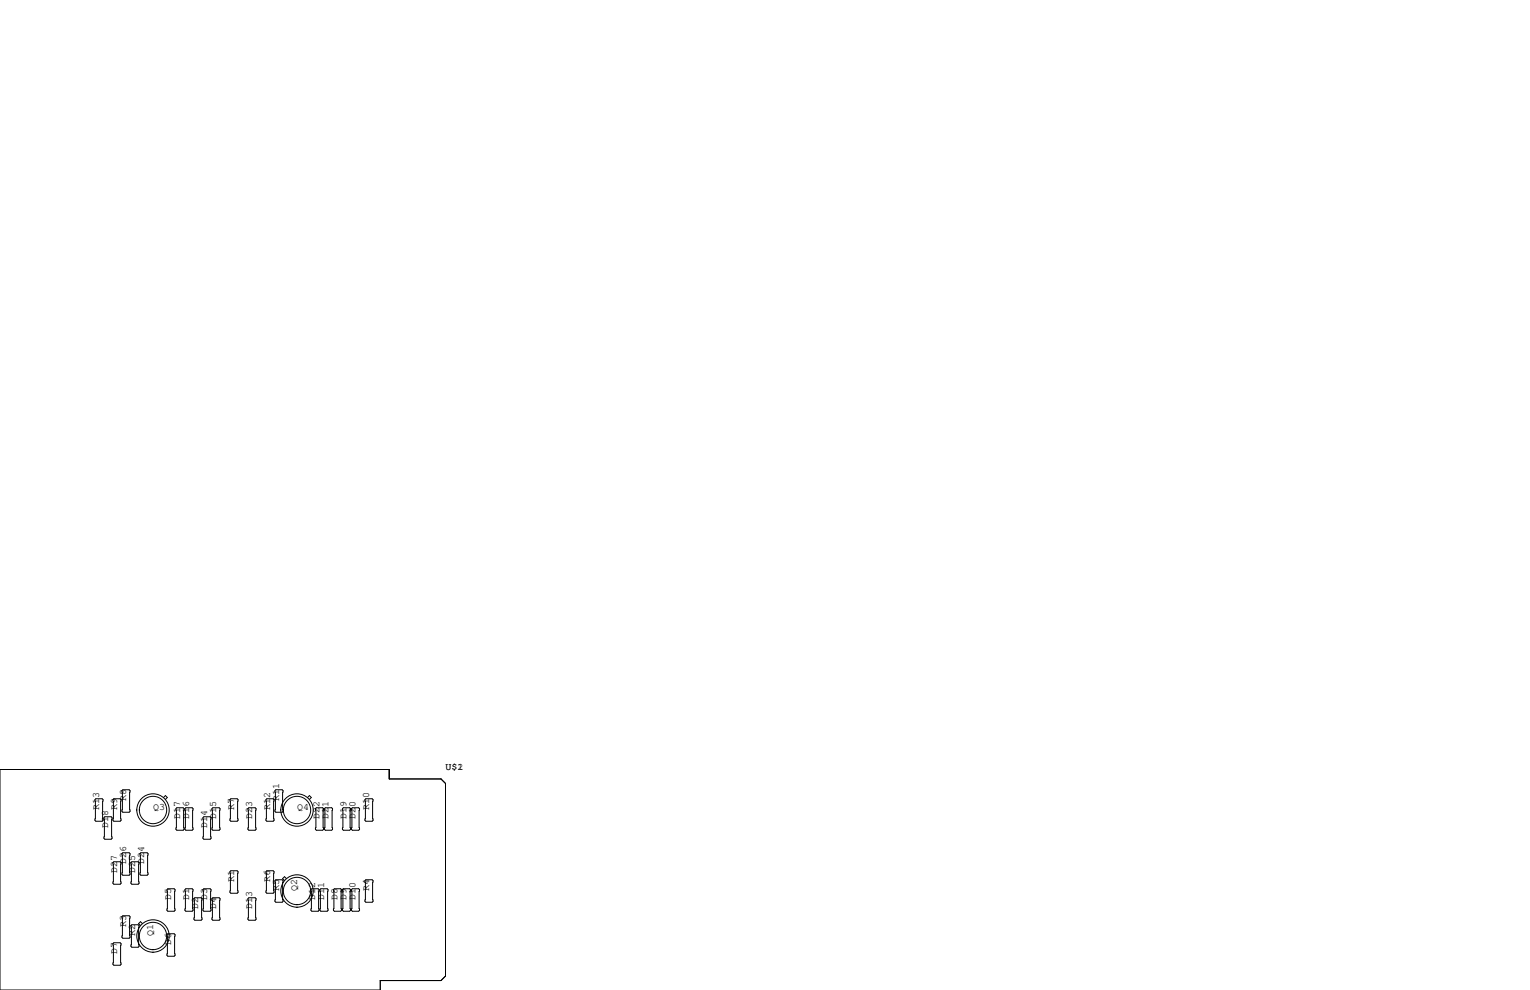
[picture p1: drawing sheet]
<svg xmlns="http://www.w3.org/2000/svg" width="432mm" height="279mm" viewBox="0 0 432 279" stroke-linecap="round" stroke-linejoin="round" font-family="sans-serif">
<g fill="none" stroke="#000" stroke-width=".28">
<path d="M0 217.2h109.9v2.6h14.6l1.2 1.3v54.4l-1.2 1.2h-17.2v2.7h-107.3zM27.1 225.4h1.7l.3 .3v5.8l-.3 .3h-1.7l-.3-.3v-5.8zM29.6 230.5h1.8l.2 .3v5.8l-.2 .3h-1.8l-.3-.3v-5.8zM32.1 225.4h1.8l.3 .3v5.8l-.3 .3h-1.8l-.2-.3v-5.8zM34.7 222.9h1.7l.3 .2v5.9l-.3 .2h-1.7l-.3-.2v-5.9zM46.2 225.1l.5-.6 .5 .6-.5 .5M49.7 228.2l.2-.2h1.8l.2 .2v5.9l-.2 .2h-1.8l-.2-.2zM52.2 228.2l.3-.2h1.7l.3 .2v5.9l-.3 .2h-1.7l-.3-.2zM57.3 230.8l.2-.3h1.8l.3 .3v5.8l-.3 .3h-1.8l-.2-.3zM59.8 228.2l.3-.2h1.7l.3 .2v5.9l-.3 .2h-1.7l-.3-.2zM64.9 225.7l.3-.3h1.7l.3 .3v5.8l-.3 .3h-1.7l-.3-.3zM70 228.2l.2-.2h1.8l.3 .2v5.9l-.3 .2h-1.8l-.2-.2z"/>
<path d="M75.3 225.4h1.8l.2 .3v5.8l-.2 .3h-1.8l-.2-.3v-5.8zM77.9 222.9h1.7l.3 .2v5.9l-.3 .2h-1.7l-.3-.2v-5.9zM86.8 225.1l.5-.6 .6 .6-.6 .5M89.3 228h1.8l.2 .2v5.9l-.2 .2h-1.8l-.3-.2v-5.9zM91.8 228h1.8l.3 .2v5.9l-.3 .2h-1.8l-.2-.2v-5.9zM96.6 228.2l.3-.2h1.8l.2 .2v5.9l-.2 .2h-1.8l-.3-.2zM99.4 228h1.8l.3 .2v5.9l-.3 .2h-1.8l-.2-.2v-5.9zM103.3 225.4h1.7l.3 .3v5.8l-.3 .3h-1.7l-.3-.3v-5.8zM32.1 243.2h1.8l.3 .3v5.8l-.3 .3h-1.8l-.2-.3v-5.8zM34.4 258.7l.3-.3h1.7l.3 .3v5.8l-.3 .3h-1.7l-.3-.3zM34.7 240.7h1.7l.3 .2v5.9l-.3 .2h-1.7l-.3-.2v-5.9zM37 243.5l.2-.3h1.8l.2 .3v5.8l-.2 .3h-1.8l-.2-.3z"/>
<path d="M39.5 240.9l.3-.2h1.7l.3 .2v5.9l-.3 .2h-1.7l-.3-.2zM47.1 251.1l.3-.3h1.7l.3 .3v5.8l-.3 .3h-1.7l-.3-.3zM52.2 251.1l.3-.3h1.7l.3 .3v5.8l-.3 .3h-1.7l-.3-.3zM54.7 253.6l.3-.2h1.8l.2 .2v5.9l-.2 .2h-1.8l-.3-.2zM57.3 251.1l.2-.3h1.8l.3 .3v5.8l-.3 .3h-1.8l-.2-.3zM59.8 253.6l.3-.2h1.7l.3 .2v5.9l-.3 .2h-1.7l-.3-.2zM64.9 246l.3-.3h1.7l.3 .3v5.8l-.3 .3h-1.7l-.3-.3zM70 253.6l.2-.2h1.8l.3 .2v5.9l-.3 .2h-1.8l-.2-.2zM75.1 246l.2-.3h1.8l.2 .3v5.8l-.2 .3h-1.8l-.2-.3zM77.6 248.5l.3-.2h1.7l.3 .2v5.9l-.3 .2h-1.7l-.3-.2zM80.8 248l-.5-.6-.5 .6 .5 .5M87.8 251.1l.2-.3h1.8l.2 .3v5.8l-.2 .3h-1.8l-.2-.3z"/>
<path d="M90.3 251.1l.3-.3h1.7l.3 .3v5.8l-.3 .3h-1.7l-.3-.3zM94.1 251.1l.3-.3h1.7l.3 .3v5.8l-.3 .3h-1.7l-.3-.3zM96.6 251.1l.3-.3h1.8l.2 .3v5.8l-.2 .3h-1.8l-.3-.3zM99.2 251.1l.2-.3h1.8l.3 .3v5.8l-.3 .3h-1.8l-.2-.3zM103 248.5l.3-.2h1.7l.3 .2v5.9l-.3 .2h-1.7l-.3-.2zM31.9 266.3l.2-.2h1.8l.3 .2v5.9l-.3 .2h-1.8l-.2-.2zM37 261.2l.2-.2h1.8l.2 .2v5.9l-.2 .2h-1.8l-.2-.2zM40.2 260.7l-.6-.6-.5 .6 .5 .5M47.1 263.8l.3-.3h1.7l.3 .3v5.8l-.3 .3h-1.7l-.3-.3z"/>
<circle cx="43.2" cy="228.6" r="4.6"/>
<circle cx="43.2" cy="228.6" r="3.9"/>
<circle cx="83.8" cy="228.6" r="4.6"/>
<circle cx="83.8" cy="228.6" r="3.9"/>
<circle cx="83.8" cy="251.5" r="4.6"/>
<circle cx="83.8" cy="251.5" r="3.9"/>
<circle cx="43.2" cy="264.2" r="4.6"/>
<circle cx="43.2" cy="264.2" r="3.9"/>
</g>
<g font-size="2.8">
<text x="125.7" y="217.2">U$1</text>
<text x="129.1" y="217.2">2</text>
<text x="35.6" y="226.1" transform="rotate(-90 35.6 226.1)">R8</text>
<text x="78.7" y="226.1" transform="rotate(-90 78.7 226.1)">R11</text>
<text x="27.9" y="228.6" transform="rotate(-90 27.9 228.6)">R13</text>
<text x="30.5" y="233.7" transform="rotate(-90 30.5 233.7)">D18</text>
<text x="33" y="228.6" transform="rotate(-90 33 228.6)">R9</text>
<text x="43.2" y="228.6">Q3</text>
<text x="50.8" y="231.1" transform="rotate(-90 50.8 231.1)">D17</text>
<text x="53.3" y="231.1" transform="rotate(-90 53.3 231.1)">D16</text>
<text x="58.4" y="233.7" transform="rotate(-90 58.4 233.7)">D14</text>
<text x="61" y="231.1" transform="rotate(-90 61 231.1)">D15</text>
<text x="66" y="228.6" transform="rotate(-90 66 228.6)">R7</text>
<text x="71.1" y="231.1" transform="rotate(-90 71.1 231.1)">D23</text>
<text x="76.2" y="228.6" transform="rotate(-90 76.2 228.6)">R12</text>
<text x="83.8" y="228.6">Q4</text>
<text x="90.2" y="231.1" transform="rotate(-90 90.2 231.1)">D22</text>
<text x="92.7" y="231.1" transform="rotate(-90 92.7 231.1)">D21</text>
<text x="97.8" y="231.1" transform="rotate(-90 97.8 231.1)">D19</text>
<text x="100.3" y="231.1" transform="rotate(-90 100.3 231.1)">D20</text>
<text x="104.1" y="228.6" transform="rotate(-90 104.1 228.6)">R10</text>
<text x="35.6" y="243.8" transform="rotate(-90 35.6 243.8)">D26</text>
<text x="40.6" y="243.8" transform="rotate(-90 40.6 243.8)">D24</text>
<text x="33" y="246.4" transform="rotate(-90 33 246.4)">D27</text>
<text x="38.1" y="246.4" transform="rotate(-90 38.1 246.4)">D25</text>
<text x="66" y="248.9" transform="rotate(-90 66 248.9)">R1</text>
<text x="76.2" y="248.9" transform="rotate(-90 76.2 248.9)">R6</text>
<text x="78.7" y="251.5" transform="rotate(-90 78.7 251.5)">R5</text>
<text x="83.8" y="251.5" transform="rotate(-90 83.8 251.5)">Q2</text>
<text x="104.1" y="251.5" transform="rotate(-90 104.1 251.5)">R4</text>
<text x="48.3" y="254" transform="rotate(-90 48.3 254)">D5</text>
<text x="53.3" y="254" transform="rotate(-90 53.3 254)">D1</text>
<text x="55.9" y="256.5" transform="rotate(-90 55.9 256.5)">D2</text>
<text x="58.4" y="254" transform="rotate(-90 58.4 254)">D3</text>
<text x="61" y="256.5" transform="rotate(-90 61 256.5)">D4</text>
<text x="71.1" y="256.5" transform="rotate(-90 71.1 256.5)">D13</text>
<text x="88.9" y="254" transform="rotate(-90 88.9 254)">D12</text>
<text x="91.4" y="254" transform="rotate(-90 91.4 254)">D11</text>
<text x="95.2" y="254" transform="rotate(-90 95.2 254)">D8</text>
<text x="97.8" y="254" transform="rotate(-90 97.8 254)">D9</text>
<text x="100.3" y="254" transform="rotate(-90 100.3 254)">D10</text>
<text x="35.6" y="261.6" transform="rotate(-90 35.6 261.6)">R3</text>
<text x="33" y="269.2" transform="rotate(-90 33 269.2)">D7</text>
<text x="38.1" y="264.2" transform="rotate(-90 38.1 264.2)">R2</text>
<text x="43.2" y="264.2" transform="rotate(-90 43.2 264.2)">Q1</text>
<text x="48.3" y="266.7" transform="rotate(-90 48.3 266.7)">D6</text>
</g>
</svg>
